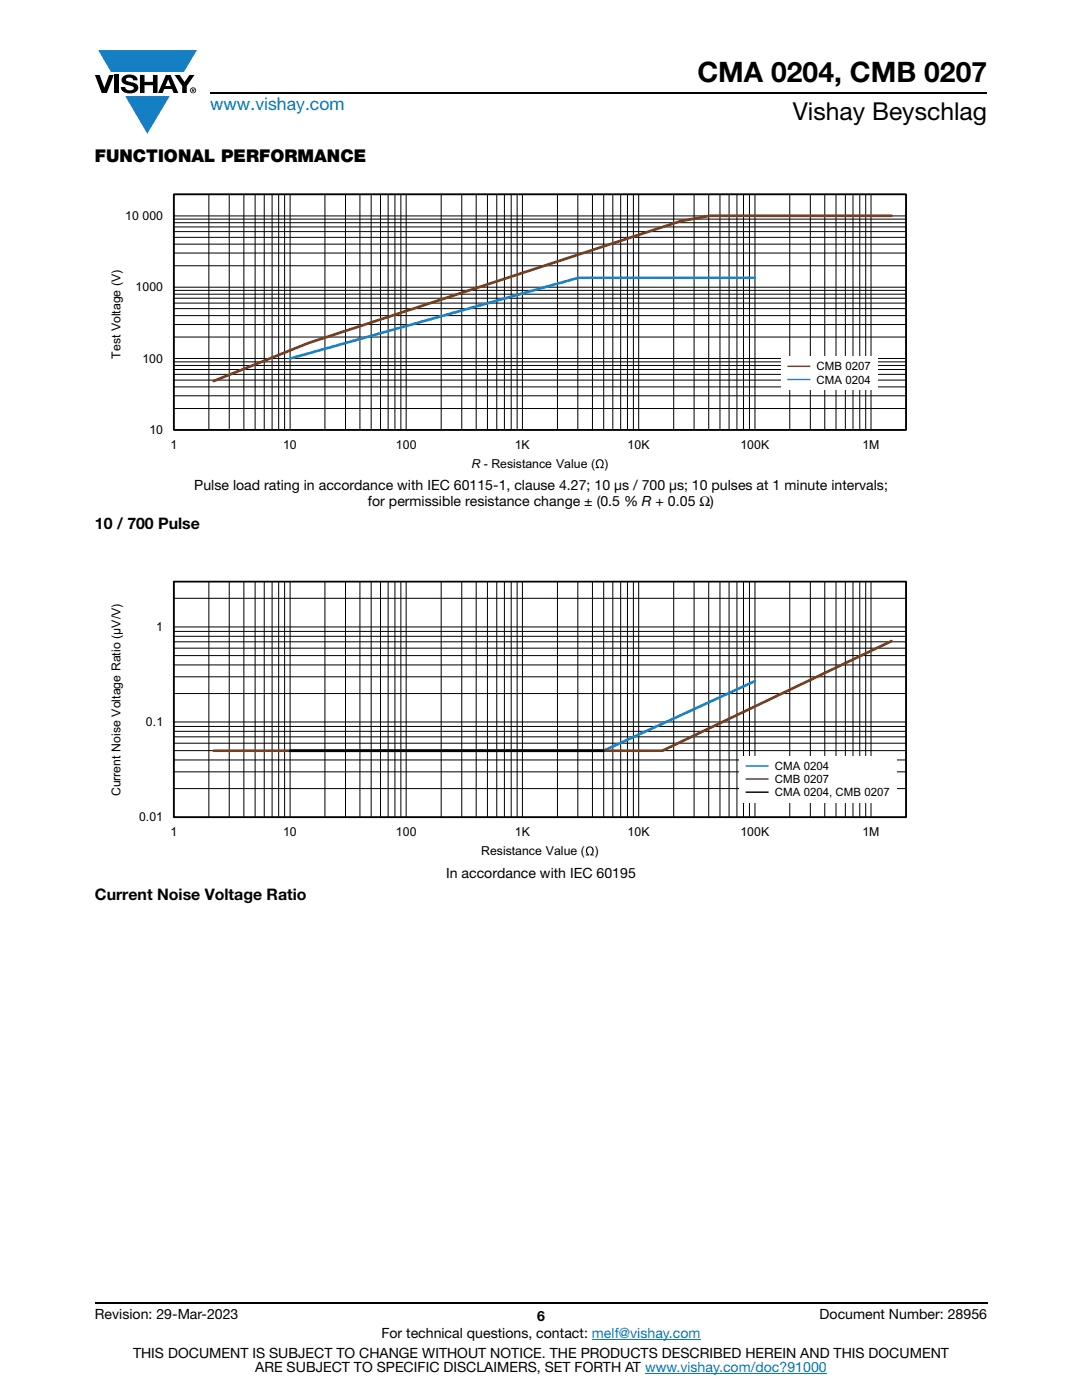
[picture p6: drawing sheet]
<svg xmlns="http://www.w3.org/2000/svg" width="216mm" height="279mm" viewBox="0 0 216 279" stroke-linecap="round" stroke-linejoin="round" font-family="sans-serif">
<g fill="#147fc3">
<path d="M19.6 10h19.7l-2.6 4.3h-1.1h-13.5z"/>
<path d="M25 19.2h8.9l-4.5 7.5z"/>
</g>
<g fill="#000">
<path d="M18.9 15h1l.9 2.5 1-2.5h.9l-1.4 3.6h-1zM22.9 15h.9v3.6h-.9zM24.6 15.3a2.1 2.1 0 0 1 2.8 .3l.1 .4h-.9a.79 .79 0 0 0-.7-.5 .79 .79 0 0 0-.8 .4l.3 .3 1 .2a1.08 1.08 0 0 1 1.2 1 1.08 1.08 0 0 1-1.1 1.2 1.73 1.73 0 0 1-2.4-1.2h.9a.96 .96 0 0 0 .8 .6 .96 .96 0 0 0 .9-.4 1.31 1.31 0 0 0-1.2-.6 1.03 1.03 0 0 1-1.1-.6 1.03 1.03 0 0 1 .2-1.1zM27.9 15h.9v1.3h1.7v-1.3h.9v3.6h-.9v-1.6h-1.7v1.6h-.9zM34.8 15h1.1l.9 1.4 1-1.4h1l-1.5 2.2v1.4h-.9v-1.4zM119.1 91.9a.84 .84 0 0 1 1.2 .1 .84 .84 0 0 1-.2 1.2h.4v.2h-.7v-.2a.68 .68 0 0 0 .5-.8 .68 .68 0 0 0-.9-.5l-.3 .4a.8 .8 0 0 0 .5 .9v.2h-.7v-.2h.4l-.4-.7z"/>
<path d="M33.6 15.9l.5 1.3h-1.1zM33.1 15l-1.6 3.6h1l.3-.8h1.5l.3 .8h1l-1.6-3.6z"/>
<path d="M38.4 17.8h.2v.2h-.2zM38.3 17.7v.7h.1v-.3l.4 .3-.2-.3 .2-.2-.1-.2z"/>
<path d="M38.1 18a.46 .46 0 0 1 .9 0 .46 .46 0 0 1-.9 0zM37.9 18a.6 .6 0 0 0 1.2 0 .6 .6 0 0 0-1.2 0z"/>
</g>
<path d="M42 18.6h155M18.9 260h178.1" fill="none" stroke="#000" stroke-width=".36"/>
<path d="M118.1 267.3h21.7M128.7 274h36.3" fill="none" stroke="#007ec4" stroke-width=".2"/>
<g fill="none" stroke="#000" stroke-width=".2">
<path d="M34.7 38.8h146.1v47h-146.1zM41.7 38.8v47M45.7 38.8v47M48.7 38.8v47M50.9 38.8v47M52.7 38.8v47M54.3 38.8v47M55.6 38.8v47M56.8 38.8v47M57.9 38.8v47M64.8 38.8v47M68.9 38.8v47"/>
<path d="M71.8 38.8v47M74.1 38.8v47M75.9 38.8v47M77.4 38.8v47M78.8 38.8v47M80 38.8v47M81 38.8v47M88 38.8v47M92.1 38.8v47M95 38.8v47M97.3 38.8v47M99.1 38.8v47"/>
<path d="M100.6 38.8v47M102 38.8v47M103.2 38.8v47M104.2 38.8v47M111.2 38.8v47M115.3 38.8v47M118.2 38.8v47M120.5 38.8v47M122.3 38.8v47M123.8 38.8v47M125.2 38.8v47M126.4 38.8v47"/>
<path d="M127.4 38.8v47M134.4 38.8v47M138.5 38.8v47M141.4 38.8v47M143.7 38.8v47M145.5 38.8v47M147 38.8v47M148.4 38.8v47M149.5 38.8v47M150.6 38.8v47M157.6 38.8v47M161.7 38.8v47"/>
<path d="M164.6 38.8v47M166.8 38.8v47M168.7 38.8v47M170.2 38.8v47M171.6 38.8v47M172.7 38.8v47M173.8 38.8v47M34.7 59.5h146.1M34.7 58.7h146.1M34.7 58h146.1M34.7 53h146.1M34.7 50.5h146.1"/>
<path d="M34.7 48.7h146.1M34.7 47.4h146.1M34.7 46.2h146.1M34.7 45.3h146.1M34.7 44.4h146.1M34.7 43.7h146.1M34.7 57.3h146.1M34.7 43.1h146.1M34.7 79h146.1M34.7 77.2h146.1M34.7 75.9h146.1M34.7 74.7h146.1"/>
<path d="M34.7 73.7h146.1M34.7 72.9h146.1M34.7 72.2h146.1M34.7 67.3h146.1M34.7 64.8h146.1M34.7 63h146.1M34.7 61.6h146.1M34.7 60.5h146.1M34.7 71.5h146.1M34.7 81.5h146.1"/>
</g>
<path d="M34.7 38.8h146.1v47h-146.1z" fill="none" stroke="#000" stroke-width=".35"/>
<path d="M150.6 55.4h-35.2l-57.5 16.2" fill="none" stroke="#1782c5" stroke-width=".53"/>
<path d="M177.9 43.1h-36.2l-5.9 1-74.3 24.4-18.9 7.5" fill="none" stroke="#7b3c17" stroke-width=".53"/>
<path d="M155.8 71.2h19.3v6.7h-19.3z" fill="#fff"/>
<path d="M160.2 73h1.5v.3h-1.5zM158.6 73h1.6v.3h-1.6zM157.1 73h1.5v.3h-1.5z" fill="#7b3c17"/>
<path d="M160.2 75.6h1.5v.3h-1.5zM158.6 75.6h1.6v.3h-1.6zM157.1 75.6h1.5v.3h-1.5z" fill="#1782c5"/>
<g fill="none" stroke="#000" stroke-width=".2">
<path d="M34.7 119.4h146.1M34.7 116.1h146.1v47h-146.1zM41.7 116.1v47M45.7 116.1v47M48.7 116.1v47M50.9 116.1v47M52.7 116.1v47M54.3 116.1v47M55.6 116.1v47M56.8 116.1v47M57.9 116.1v47M64.8 116.1v47"/>
<path d="M68.9 116.1v47M71.8 116.1v47M74.1 116.1v47M75.9 116.1v47M77.4 116.1v47M78.8 116.1v47M80 116.1v47M81 116.1v47M88 116.1v47M92.1 116.1v47M95 116.1v47M97.3 116.1v47"/>
<path d="M99.1 116.1v47M100.6 116.1v47M102 116.1v47M103.2 116.1v47M104.2 116.1v47M111.2 116.1v47M115.3 116.1v47M118.2 116.1v47M120.5 116.1v47M122.3 116.1v47M123.8 116.1v47M125.2 116.1v47"/>
<path d="M126.4 116.1v47M127.4 116.1v47M134.4 116.1v47M138.5 116.1v47M141.4 116.1v47M143.7 116.1v47M145.5 116.1v47M147 116.1v47M148.4 116.1v47M149.5 116.1v47M150.6 116.1v47M157.6 116.1v47"/>
<path d="M161.7 116.1v47M164.6 116.1v47M166.8 116.1v47M168.7 116.1v47M170.2 116.1v47M171.6 116.1v47M172.7 116.1v47M173.8 116.1v47M34.7 138.4h146.1M34.7 135.1h146.1M34.7 132.7h146.1M34.7 130.8h146.1"/>
<path d="M34.7 129.4h146.1M34.7 128.1h146.1M34.7 127h146.1M34.7 126h146.1M34.7 125.1h146.1M34.7 157.4h146.1M34.7 154h146.1M34.7 151.7h146.1M34.7 149.8h146.1M34.7 148.3h146.1M34.7 147.1h146.1M34.7 146h146.1"/>
<path d="M34.7 145h146.1M34.7 144.1h146.1"/>
</g>
<path d="M34.7 116.1h146.1v47h-146.1z" fill="none" stroke="#000" stroke-width=".35"/>
<path d="M150.6 135.9l-30.2 13.9h-62.5" fill="none" stroke="#1782c5" stroke-width=".53"/>
<path d="M177.9 127.9l-45.7 21.9h-89.6" fill="none" stroke="#7b3c17" stroke-width=".53"/>
<path d="M57.9 149.8h62.5" fill="none" stroke="#000" stroke-width=".53"/>
<path d="M117.1 169.2a.84 .84 0 0 1 1.3 .1 .84 .84 0 0 1-.3 1.2h.4v.2h-.7l.1-.3a.71 .71 0 0 0 .3-.8 .71 .71 0 0 0-.7-.4 .81 .81 0 0 0 .1 1.3v.2h-.7v-.2h.4a.93 .93 0 0 1-.2-1.3z" fill="#000"/>
<path d="M147.5 151h31.4v9.2h-31.4z" fill="#fff"/>
<path d="M151.8 152.7h1.6v.3h-1.6zM150.3 152.7h1.5v.3h-1.5zM148.8 152.7h1.5v.3h-1.5z" fill="#1782c5"/>
<path d="M151.8 155.3h1.6v.3h-1.6zM150.3 155.3h1.5v.3h-1.5zM148.8 155.3h1.5v.3h-1.5z" fill="#7b3c17"/>
<path d="M151.8 158h1.6v.2h-1.6zM150.3 158h1.5v.2h-1.5zM148.8 158h1.5v.2h-1.5z" fill="#000"/>
<text font-size="5.6" x="139.1" y="16.4">CMA 0204, CMB 0207</text>
<text font-size="4.9" x="158.2" y="24">Vishay Beyschlag</text>
<text font-size="3.5" fill="#007ec4" x="42" y="21.9">www.vishay.com</text>
<text font-size="3.5" x="18.9" y="32.3">FUNCTIONAL PERFORMANCE</text>
<g font-size="3.2">
<text x="18.9" y="105.5">10 / 700 Pulse</text>
<text x="18.9" y="179.6">Current Noise Voltage Ratio</text>
</g>
<g font-size="2.8">
<text x="38.7" y="97.9">Pulse load rating in accordance with IEC 60115-1, clause 4.27; 10 μs / 700 μs; 10 pulses at 1 minute intervals;</text>
<text x="73.4" y="101">for permissible resistance change ± (0.5 % R + 0.05 Ω)</text>
<text x="89" y="175.2">In accordance with IEC 60195</text>
<text x="18.9" y="263.3">Revision: 29-Mar-2023</text>
<text x="107.2" y="263.6">6</text>
<text x="163.6" y="263.3">Document Number: 28956</text>
<text x="76.1" y="267.1">For technical questions, contact: melf@vishay.com</text>
<text x="26.5" y="271">THIS DOCUMENT IS SUBJECT TO CHANGE WITHOUT NOTICE. THE PRODUCTS DESCRIBED HEREIN AND THIS DOCUMENT</text>
<text x="50.9" y="273.8">ARE SUBJECT TO SPECIFIC DISCLAIMERS, SET FORTH AT www.vishay.com/doc?91000</text>
</g>
<g font-size="2.5">
<text x="25" y="43.9">10 000</text>
<text x="27.1" y="58.1">1000</text>
<text x="24" y="71.6" transform="rotate(-90 24 71.6)">Test Voltage (V)</text>
<text x="28.4" y="72.4">100</text>
<text x="29.8" y="86.6">10</text>
<text x="34" y="89.5">1</text>
<text x="56.5" y="89.5">10</text>
<text x="79" y="89.5">100</text>
<text x="102.7" y="89.5">1K</text>
<text x="125.2" y="89.5">10K</text>
<text x="147.7" y="89.5">100K</text>
<text x="172.1" y="89.5">1M</text>
<text x="94.1" y="93.4">R - Resistance Value (</text>
<text x="120.6" y="93.4">)</text>
<text x="31.2" y="125.9">1</text>
<text x="29.1" y="144.9">0.1</text>
<text x="24" y="158.9" transform="rotate(-90 24 158.9)">Current Noise Voltage Ratio (μV/V)</text>
<text x="27.8" y="163.9">0.01</text>
<text x="34" y="166.8">1</text>
<text x="56.5" y="166.8">10</text>
<text x="79" y="166.8">100</text>
<text x="102.7" y="166.8">1K</text>
<text x="125.2" y="166.8">10K</text>
<text x="147.7" y="166.8">100K</text>
<text x="172.1" y="166.8">1M</text>
<text x="96" y="170.7">Resistance Value (</text>
<text x="118.6" y="170.7">)</text>
</g>
<g font-size="2.3">
<text x="163" y="73.9">CMB 0207</text>
<text x="163" y="76.5">CMA 0204</text>
<text x="154.6" y="153.6">CMA 0204</text>
<text x="154.6" y="156.3">CMB 0207</text>
<text x="154.6" y="158.9">CMA 0204, CMB 0207</text>
</g>
</svg>
